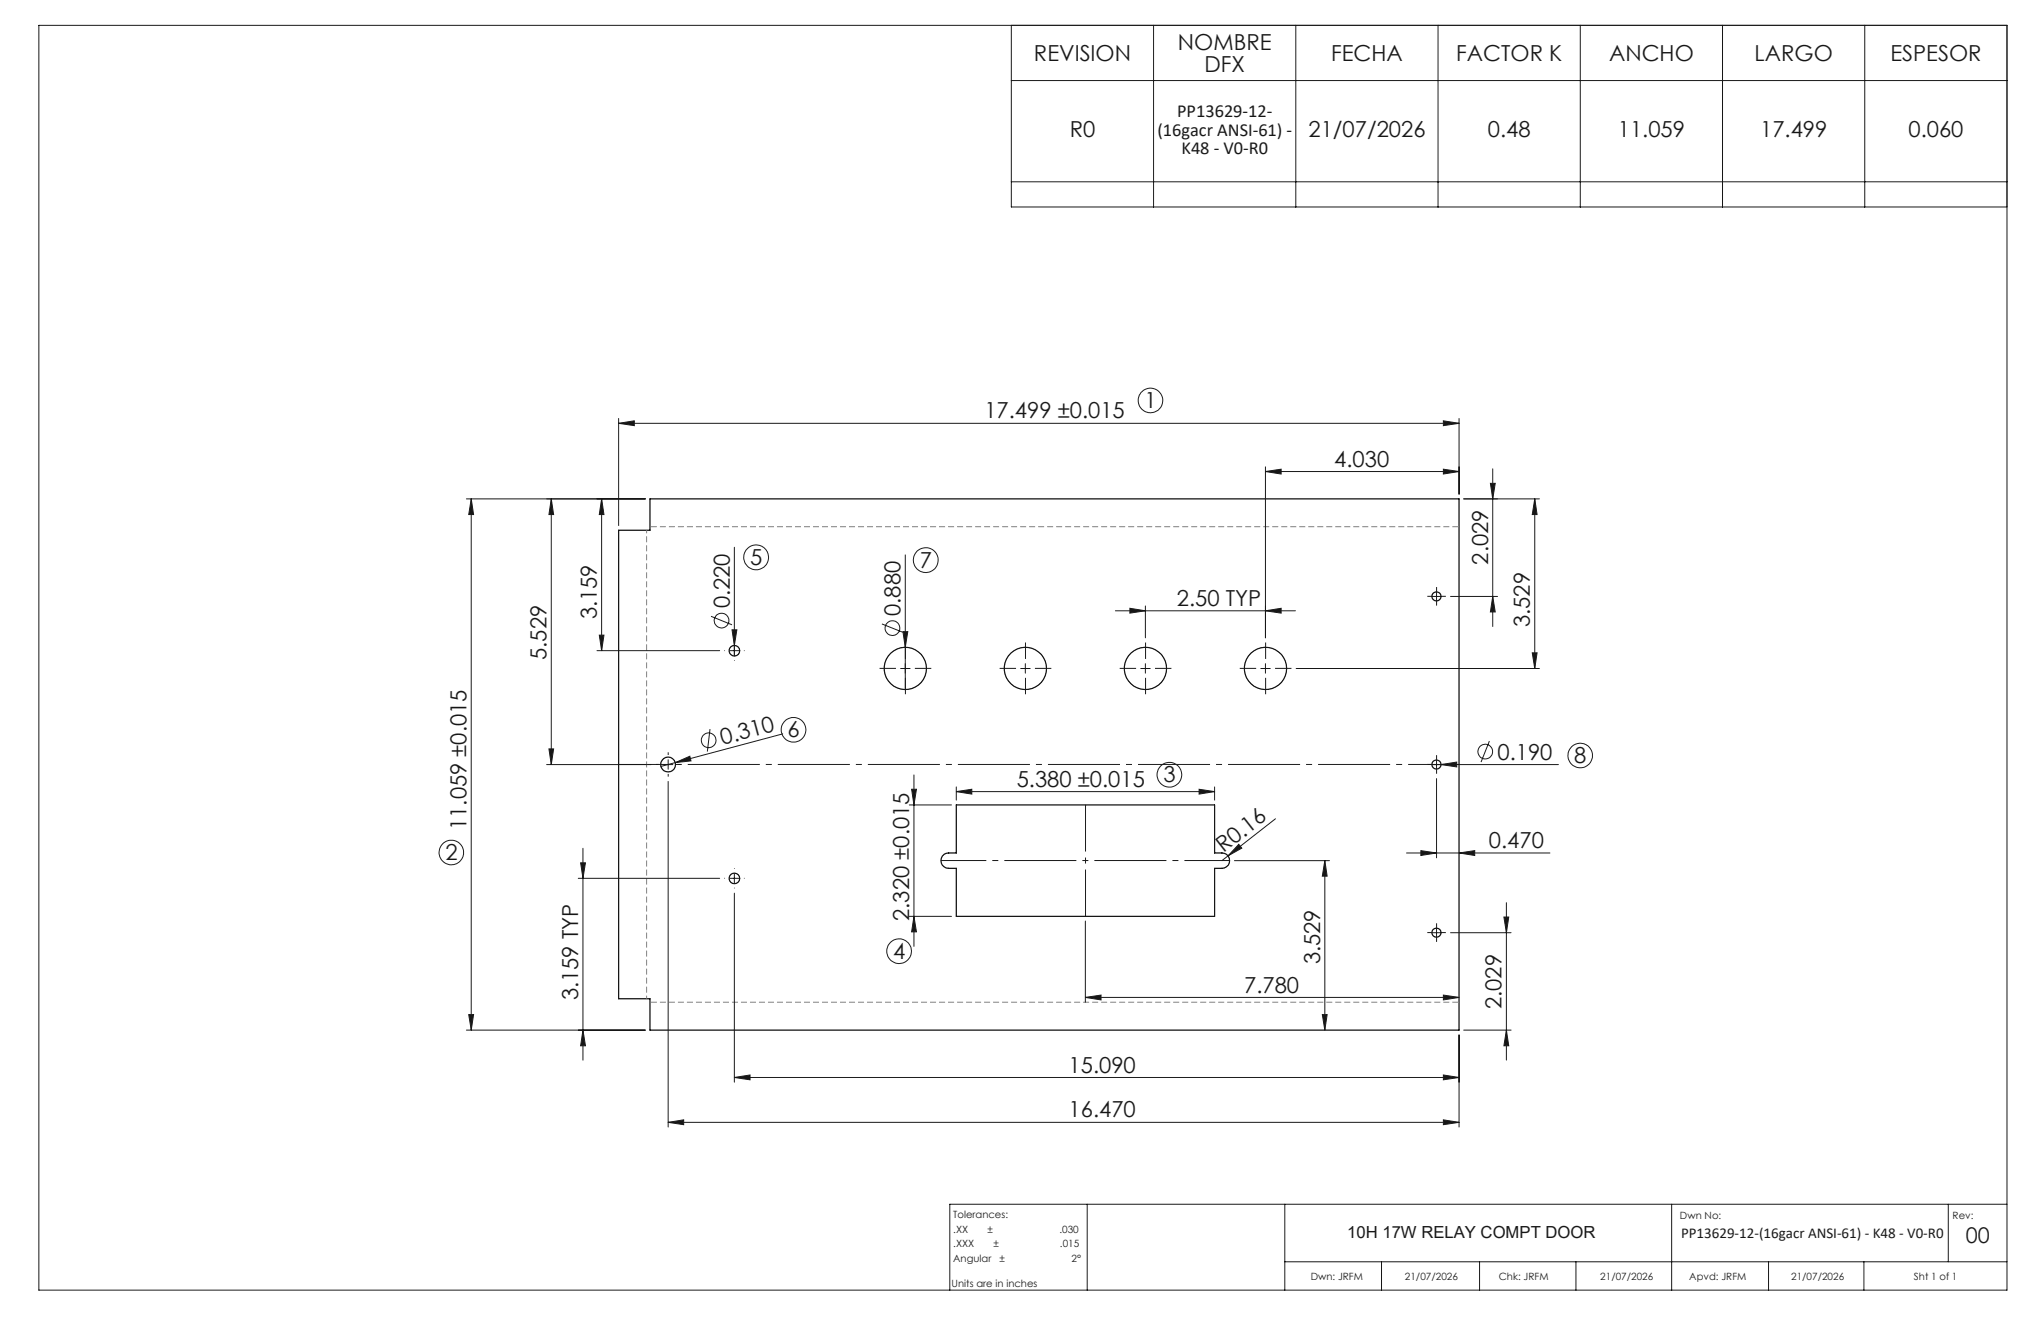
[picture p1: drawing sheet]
<svg xmlns="http://www.w3.org/2000/svg" width="432mm" height="279mm" viewBox="0 0 432 279" stroke-linecap="round" stroke-linejoin="round" font-family="sans-serif">
<g fill="none" stroke="#191924" stroke-width=".21">
<path d="M8.2 5.4h416.4v267.5h-416.4zM214 5.4v38.4h210.6M214 17h210.6M244.1 5.4v38.4M274.1 5.4v38.4M304.2 5.4v38.4M334.3 5.4v38.4M364.4 5.4v38.4M394.5 5.4v38.4M214 38.5h210.6M130.9 89.5l3.3-.5v1zM130.9 88.5v22.7"/>
<path d="M130.9 89.5h177.8M267.7 99.7l3.3-.5v1.1zM267.7 98.7v36.2M267.7 99.7h41M305.4 89l3.3 .5-3.3 .5zM305.4 99.2l3.3 .5-3.3 .6zM308.7 88.5v16M315.8 99.2v33.3M98.7 105.5h37.8M99.7 105.5l.5 3.3h-1zM99.7 105.5v112.4M116.6 105.5l.5 3.3h-1z"/>
<path d="M116.6 105.5v56.2M127.3 105.5l.5 3.3h-1zM127.3 105.5v32.1M155.4 115.7v23M191.5 117.4v28.4M309.7 105.5h16M315.3 102.2h1l-.5 3.3zM324.7 105.5l.5 3.3h-1zM324.7 105.5v35.9M126.3 137.6h26M126.8 134.3h1l-.5 3.3zM150.4 130.4l4.5 1.8"/>
<path d="M154.4 137.6h2M154.9 133.2h1l-.5 3.3zM186.6 132l4.4 1.7M191 133.6h1.1l-.6 3.3zM236 129.2h38.1M239 128.7l3.3 .5-3.3 .5zM242.3 128.2v6.7M267.7 129.2l3.3-.5v1zM302.9 126.2h2M303.9 125.1v2M306.9 126.2h9.9M315.8 126.2l.5 3.2h-1z"/>
<path d="M324.2 138.1h1l-.5 3.3zM116.1 158.4h1l-.5 3.3zM150.2 154.2l-.6 4.8M165.6 155.2l-25.8 6.9M190.5 141.4h2M215.9 141.4h2M216.9 140.4v2M241.3 141.4h2M242.3 140.4v2M266.7 141.4h2M267.7 140.4v2M274.2 141.4h51.5"/>
<path d="M315.1 156.7l-1.8 4.5M115.6 161.7h22.2M123.3 179.4v44.8M140.3 161.7h2M141.4 160.7v2M141.4 165.3v73.1M142.9 161.3l3-1.4 .3 1zM192.4 170.3h8.9M192.9 166.9h1l-.5 3.4zM193.4 163.9v36.3M202.3 167.4l3.3-.5v1.1zM202.3 166.4v2.8"/>
<path d="M202.3 167.4h54.7M253.7 166.9l3.3 .5-3.3 .6zM257 166.4v2.8M262.1 178.6l.6 .8-2.9 1.6zM269.8 173.2l-10 7.8M300.6 179.9l3.3 .5-3.3 .5zM302.9 161.7h26.8M303.9 160.7v2M303.9 164.7v16.7M304.9 161.7l3.3-.5v1zM122.3 185.8h30M122.8 182.5h1.1l-.6 3.3z"/>
<path d="M154.4 185.8h2M155.4 184.8v2M155.4 188.9v40M192.4 193.8h8.9M193.4 193.8l.5 3.3h-1zM229.6 194.8v17.2M259.8 181l-1.3 1M261.2 182h20.1M280.3 182l.5 3.3h-1zM280.3 182v35.9M297.6 180.4h30.3M302.9 197.3h2"/>
<path d="M303.9 196.3v2M306.9 197.3h12.8M308.7 180.4l3.3-.5v1zM318.2 194h1l-.5 3.3zM318.7 190.9v33.3M98.7 217.9h37.8M99.2 214.6h1l-.5 3.3zM123.3 217.9l.6 3.3h-1.1zM229.6 211l3.3-.5v1zM229.6 211h79.1M279.8 214.6h1l-.5 3.3zM305.4 210.5l3.3 .5-3.3 .5z"/>
<path d="M308.7 218.9v19.5M309.7 217.9h10M318.7 217.9l.5 3.3h-1zM141.4 237.4l3.2-.5v1zM141.4 237.4h167.3M155.4 227.9l3.3-.5v1zM155.4 227.9h153.3M305.4 227.4l3.3 .5-3.3 .5zM305.4 236.9l3.3 .5-3.3 .5zM230 254.7v18.2M271.8 254.7v18.2M353.7 254.7v18.2"/>
<path d="M412.2 254.7v12.2M424.6 254.7h-223.7v18.2M271.8 266.9h152.8M292.3 266.9v6M313 266.9v6M333.4 266.9v6M374.2 266.9v6M394.3 266.9v6"/>
<circle cx="243.4" cy="84.7" r="2.6"/>
<circle cx="160" cy="117.9" r="2.63"/>
<circle cx="195.9" cy="118.5" r="2.62"/>
<circle cx="152.7" cy="131.3" r="1.55"/>
<circle cx="188.8" cy="132.9" r="1.56"/>
<circle cx="149.9" cy="156.6" r="1.55"/>
<circle cx="167.9" cy="154.4" r="2.61"/>
<circle cx="314.2" cy="159" r="1.56"/>
<circle cx="334.3" cy="159.8" r="2.59"/>
<circle cx="247.4" cy="163.9" r="2.62"/>
<circle cx="95.5" cy="180.3" r="2.6"/>
<circle cx="190.2" cy="201.2" r="2.61"/>
</g>
<g fill="none" stroke="#000" stroke-width=".25">
<path d="M137.5 105.5h171.2v112.4h-171.2v-6.7h-6.6v-99.1h6.6zM202.3 170.3h54.7v10.1a2.7 2.7 0 0 1 2.9 .7 1.64 1.64 0 0 1-1.4 2.6h-1.5v10.1h-54.7v-10.1h-1.6a1.62 1.62 0 0 1-1.6-1.7 1.62 1.62 0 0 1 1.6-1.6h1.6z"/>
<circle cx="155.4" cy="137.6" r="1.11"/>
<circle cx="303.9" cy="126.2" r=".96"/>
<circle cx="191.5" cy="141.4" r="4.5"/>
<circle cx="216.9" cy="141.4" r="4.5"/>
<circle cx="242.3" cy="141.4" r="4.5"/>
<circle cx="267.7" cy="141.4" r="4.5"/>
<circle cx="141.3" cy="161.7" r="1.58"/>
<circle cx="303.9" cy="161.7" r=".96"/>
<circle cx="155.4" cy="185.8" r="1.12"/>
<circle cx="303.9" cy="197.3" r=".96"/>
</g>
<g fill="none" stroke="#191924" stroke-width=".21" stroke-dasharray="15.2 1.3 1.3 1.3" stroke-linecap="butt">
<path d="M153.4 137.6h-.1M155.4 135.6v-.1M155.4 139.6v.1M157.4 137.6h.1M191.6 139.4v-3.5M217 139.4v-3.5M242.4 139.4v-3.5M267.8 139.4v-3.5M302.9 126.1h-.9M303.9 125.1v-.9M303.9 127.1v1M304.9 126.1h1"/>
<path d="M141.4 159.7v-.6M189.6 141.4h-3.5M191.6 143.4v3.4M193.6 141.4h3.4M215 141.4h-3.5M217 143.4v3.4M219 141.4h3.4M240.4 141.4h-3.5M242.4 143.4v3.4M244.4 141.4h3.4M265.8 141.4h-3.5M267.8 143.4v3.4"/>
<path d="M269.8 141.4h3.4M139.4 161.7h-.6M141.4 163.7v.6M143.4 161.7h.5M302.9 161.7h-.9M303.9 160.7v-1M303.9 162.7v1M304.9 161.7h1M153.4 185.8h-.1M155.4 183.8v-.2M155.4 187.8v.1M157.4 185.8h.1"/>
<path d="M302.9 197.2h-.9M303.9 196.2v-.9M303.9 198.2v1M304.9 197.2h1"/>
</g>
<path d="M130.9 161.7h177.8" fill="none" stroke="#191924" stroke-width=".21" stroke-dasharray="15.2 1.3 1.3 1.3" stroke-dashoffset="4.4" stroke-linecap="butt"/>
<path d="M199.1 182h61.1" fill="none" stroke="#191924" stroke-width=".21" stroke-dasharray="15.2 1.3 1.3 1.3" stroke-dashoffset="5.6" stroke-linecap="butt"/>
<path d="M229.7 170.2v23.6" fill="none" stroke="#191924" stroke-width=".21" stroke-dasharray="15.2 1.3 1.3 1.3" stroke-dashoffset="5.4" stroke-linecap="butt"/>
<path d="M308.7 111.4h-171.2M137.5 212h171.2" fill="none" stroke="#808080" stroke-width=".21" stroke-dasharray="1.3 .6" stroke-dashoffset="-.2" stroke-linecap="butt"/>
<path d="M136.8 112.1v99.1" fill="none" stroke="#808080" stroke-width=".21" stroke-dasharray="1.3 .6" stroke-dashoffset=".6" stroke-linecap="butt"/>
<g fill="#191924">
<path d="M142.9 161.3l3-1.4 .3 1z"/>
<path d="M262.1 178.6l.6 .8-2.9 1.6z"/>
<path d="M191 133.6h1.1l-.6 3.3z"/>
<path d="M154.9 133.2h1l-.5 3.3z"/>
<path d="M304.9 161.7l3.3-.5v1z"/>
<path d="M267.7 129.2l3.3-.5v1zM239 128.7l3.3 .5-3.3 .5z"/>
<path d="M202.3 167.4l3.3-.5v1.1zM253.7 166.9l3.3 .5-3.3 .6z"/>
<path d="M130.9 89.5l3.3-.5v1zM305.4 89l3.3 .5-3.3 .5zM300.6 179.9l3.3 .5-3.3 .5zM308.7 180.4l3.3-.5v1zM267.7 99.7l3.3-.5v1.1zM305.4 99.2l3.3 .5-3.3 .6z"/>
<path d="M305.4 227.4l3.3 .5-3.3 .5zM155.4 227.9l3.3-.5v1zM305.4 236.9l3.3 .5-3.3 .5zM141.4 237.4l3.2-.5v1z"/>
<path d="M315.8 126.2l.5 3.2h-1zM315.3 102.2h1l-.5 3.3zM116.1 158.4h1l-.5 3.3zM116.6 105.5l.5 3.3h-1zM126.8 134.3h1l-.5 3.3zM127.3 105.5l.5 3.3h-1z"/>
<path d="M99.7 105.5l.5 3.3h-1zM99.2 214.6h1l-.5 3.3zM324.7 105.5l.5 3.3h-1zM324.2 138.1h1l-.5 3.3zM318.2 194h1l-.5 3.3zM318.7 217.9l.5 3.3h-1zM192.9 166.9h1l-.5 3.4zM193.4 193.8l.5 3.3h-1zM122.8 182.5h1.1l-.6 3.3zM123.3 217.9l.6 3.3h-1.1z"/>
<path d="M229.6 211l3.3-.5v1zM305.4 210.5l3.3 .5-3.3 .5z"/>
<path d="M280.3 182l.5 3.3h-1zM279.8 214.6h1l-.5 3.3z"/>
</g>
<g font-size="4.7" fill="#191924">
<text x="249.2" y="10.6">NOMBRE</text>
<text x="218.8" y="12.9">REVISION</text>
<text x="254.8" y="15.1">DFX</text>
<text x="281.6" y="12.9">FECHA</text>
<text x="308.1" y="12.9">FACTOR K</text>
<text x="340.4" y="12.9">ANCHO</text>
<text x="371.2" y="12.9">LARGO</text>
<text x="399.9" y="12.9">ESPESOR</text>
<text x="226.3" y="29">R0</text>
<text x="276.8" y="29">21/07/2026</text>
<text x="314.8" y="29">0.48</text>
<text x="342.3" y="29">11.059</text>
<text x="372.4" y="29">17.499</text>
<text x="403.8" y="29">0.060</text>
<text x="208.3" y="88.5">17.499 ±0.015</text>
<text x="242.2" y="86.3">1</text>
<text x="282.3" y="98.7">4.030</text>
<text x="158.7" y="119.5">5</text>
<text x="314.8" y="119.4" transform="rotate(-90 314.8 119.4)">2.029</text>
<text x="194.6" y="120.1">7</text>
<text x="126.3" y="131" transform="rotate(-90 126.3 131)">3.159</text>
<text x="154.4" y="128.7" transform="rotate(-90 154.4 128.7)">0.220</text>
<text x="190.5" y="130.3" transform="rotate(-90 190.5 130.3)">0.880</text>
<text x="249" y="128.1">2.50 TYP</text>
<text x="323.7" y="132.6" transform="rotate(-90 323.7 132.6)">3.529</text>
<text x="115.6" y="139.6" transform="rotate(-90 115.6 139.6)">5.529</text>
<text x="166.6" y="156">6</text>
<text x="152.9" y="157.5" transform="rotate(-15 152.9 157.5)">0.310</text>
<text x="316.8" y="160.7">0.190</text>
<text x="333.1" y="161.4">8</text>
<text x="215.1" y="166.4">5.380 ±0.015</text>
<text x="246.2" y="165.5">3</text>
<text x="98.7" y="175.6" transform="rotate(-90 98.7 175.6)">11.059 ±0.015</text>
<text x="315" y="179.4">0.470</text>
<text x="94.2" y="181.9">2</text>
<text x="258.9" y="180.5" transform="rotate(-38 258.9 180.5)">R0.16</text>
<text x="192.4" y="194.8" transform="rotate(-90 192.4 194.8)">2.320 ±0.015</text>
<text x="189" y="202.8">4</text>
<text x="279.3" y="204" transform="rotate(-90 279.3 204)">3.529</text>
<text x="263.2" y="209.9">7.780</text>
<text x="122.3" y="211.6" transform="rotate(-90 122.3 211.6)">3.159 TYP</text>
<text x="317.7" y="213.5" transform="rotate(-90 317.7 213.5)">2.029</text>
<text x="226.1" y="226.9">15.090</text>
<text x="226.1" y="236.3">16.470</text>
</g>
<text font-size="4.6" fill="#191924" x="415.9" y="263">00</text>
<g font-size="3.9" fill="#191924">
<text x="244.9" y="28.7">(16gacr ANSI-61) -</text>
<text x="249" y="24.8">PP13629-12-</text>
<text x="250" y="32.6">K48 - V0-R0</text>
</g>
<text font-size="3.5" fill="#191924" x="285" y="261.9">10H 17W RELAY COMPT DOOR</text>
<text font-size="3.2" fill="#191924" x="355.7" y="261.8">PP13629-12-(16gacr ANSI-61) - K48 - V0-R0</text>
<g font-size="2.1" fill="#191924">
<text x="201.7" y="257.6">Tolerances:</text>
<text x="355.4" y="257.8">Dwn No:</text>
<text x="413.1" y="257.8">Rev:</text>
<text x="201.7" y="260.7">.XX</text>
<text x="201.7" y="263.9">.XXX</text>
<text x="208.9" y="260.7">±</text>
<text x="210.2" y="263.9">±</text>
<text x="224.1" y="260.7">.030</text>
<text x="224.3" y="263.9">.015</text>
<text x="201.7" y="267">Angular</text>
<text x="211.5" y="267">±</text>
<text x="226.7" y="267">2°</text>
<text x="201.3" y="272.3">Units are in inches</text>
<text x="277.3" y="270.7">Dwn: JRFM</text>
<text x="297.2" y="270.7">21/07/2026</text>
<text x="317.1" y="270.7">Chk: JRFM</text>
<text x="338.6" y="270.7">21/07/2026</text>
<text x="357.4" y="270.7">Apvd: JRFM</text>
<text x="378.9" y="270.7">21/07/2026</text>
<text x="404.9" y="270.7">Sht 1 of 1</text>
</g>
</svg>
